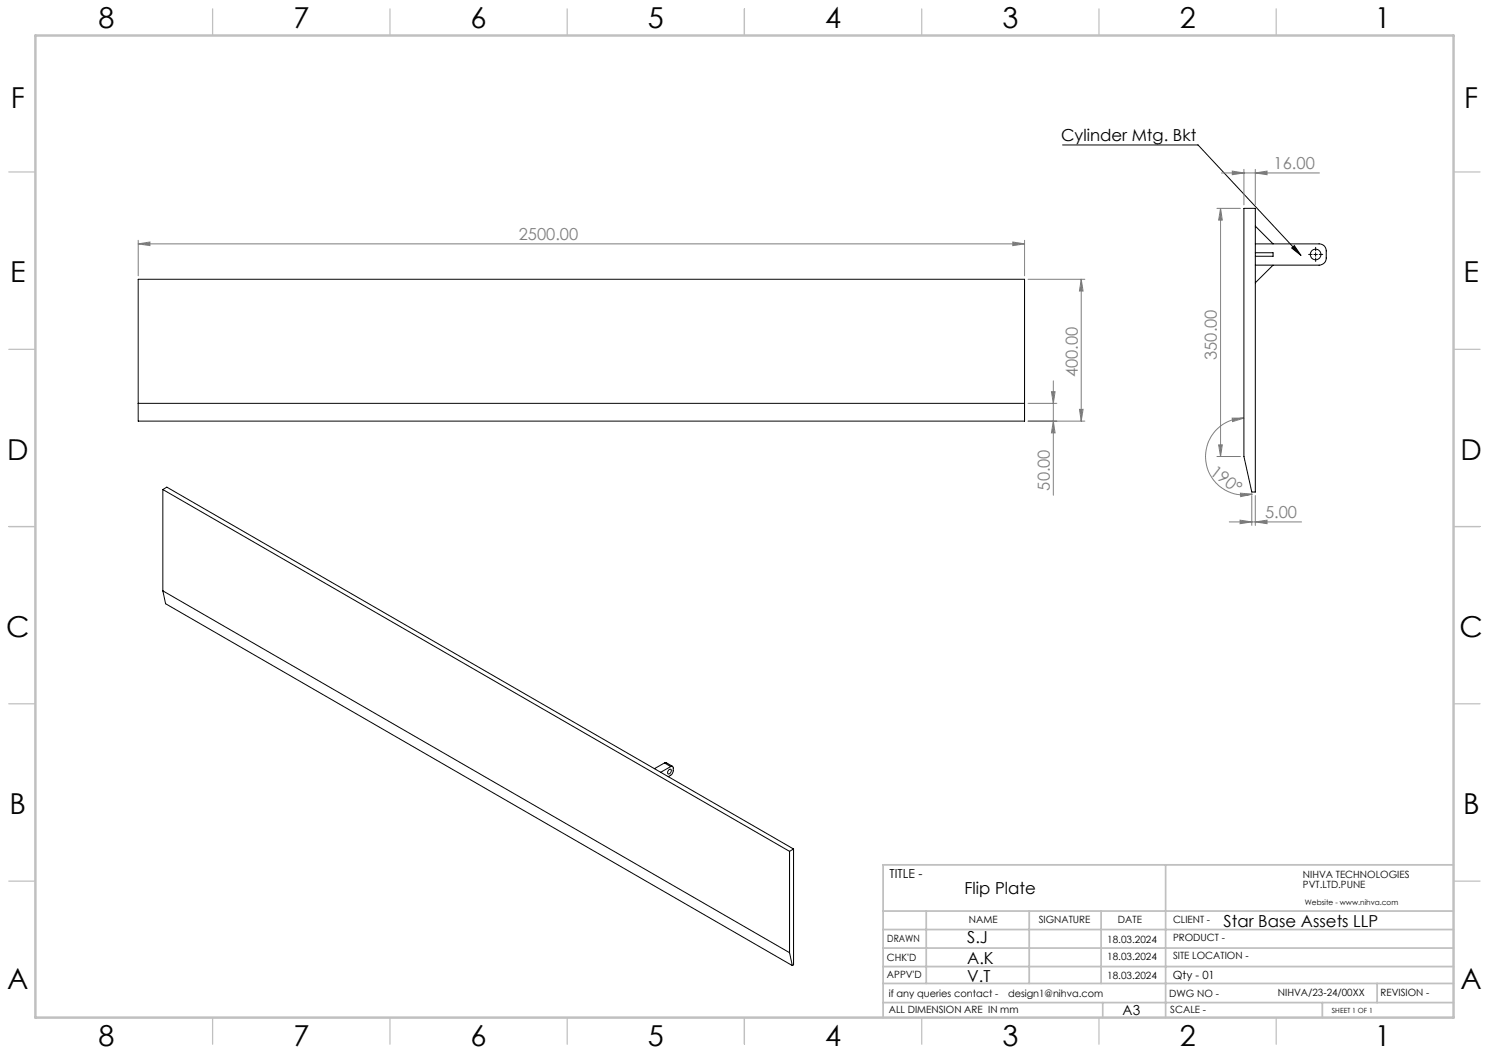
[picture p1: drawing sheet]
<svg xmlns="http://www.w3.org/2000/svg" width="420mm" height="297mm" viewBox="0 0 420 297" stroke-linecap="round" stroke-linejoin="round" font-family="sans-serif">
<path d="M299.7 40.9h38.2l29.1 31.1M364.3 70l.8-.7 1.9 2.7zM370.6 71.8h1M371.1 71.3v1" fill="none" stroke="#000" stroke-width=".28"/>
<g fill="none" stroke="#808080" stroke-width=".28">
<path d="M343.3 58.8h6.6M344.3 58.8v70M344.3 58.8l.5 3.3h-1.1zM344.5 48.8h27.7M347.6 48.3l3.3 .5-3.3 .5zM350.9 47.8v10M354.1 48.8l3.3-.5v1zM354.1 47.8v10M39 68.8l3.3-.5v1zM39 67.8v10M39 68.8h250M285.7 68.3l3.3 .5-3.3 .5z"/>
<path d="M289 67.8v10M290 78.8h16M305 78.8l.5 3.3h-1zM305 78.8v40M290 118.8h16M290 113.8h8.1M296.6 110.5h1l-.5 3.3zM297.1 118.8l.5 3.3h-1zM297.1 107.4v32.3M304.5 115.5h1l-.5 3.3zM347.6 117.9h3.3l-3.2 1zM350.9 117.9a10.9 10.9 0 0 0-10.8 12.1 10.9 10.9 0 0 0 13.1 9.4"/>
<path d="M343.3 128.8h6.6M343.7 125.5h1.1l-.5 3.3zM349.9 139.1l3.3 .3-3.2 .7zM353.1 139.8v8.4M354.1 139.8v8.4M346.7 147.2h20.4M349.8 146.7l3.3 .5-3.3 .5zM354.1 147.2l3.3-.5v1z"/>
</g>
<path d="M370.1 71.8h-1M371.1 70.8v-1M371.1 72.8v1M372.1 71.8h1" fill="none" stroke="#000" stroke-width=".28" stroke-dasharray="15.2 1.3 1.3 1.3"/>
<g fill="none" stroke="#c0c0c0" stroke-width=".35">
<path d="M60 2.5v7.5M110 2.5v7.5M160 2.5v7.5M210 2.5v7.5M260 2.5v7.5M310 2.5v7.5M360 2.5v7.5M2.5 48.5h7.5M410 48.5h7.5M2.5 98.5h7.5M410 98.5h7.5M2.5 148.5h7.5"/>
<path d="M410 148.5h7.5M2.5 198.5h7.5M410 198.5h7.5M2.5 248.5h7.5M410 248.5h7.5M60 287v7.5M110 287v7.5M160 287v7.5M210 287v7.5M260 287v7.5M310 287v7.5M360 287v7.5"/>
</g>
<g fill="none" stroke="#c0c0c0" stroke-width=".5">
<path d="M249.1 257h160.9M261.3 257v20.4M290.3 257v20.4M310.6 257v20.4M328.8 243.9v43.1M410 243.9h-160.9v43.1M249.1 272.6h160.9M249.1 267.4h160.9M249.1 262.2h160.9M249.1 277.4h160.9M388.4 277.4v5.4M249.1 282.8h160.9"/>
<path d="M311 282.8v4.2M373 282.8v4.2"/>
</g>
<path d="M10 10h400v277h-400z" fill="none" stroke="#c0c0c0" stroke-width=".7"/>
<path d="M364.3 70l.8-.7 1.9 2.7z" fill="#000"/>
<g fill="#808080">
<path d="M285.7 68.3l3.3 .5-3.3 .5zM39 68.8l3.3-.5v1zM354.1 48.8l3.3-.5v1zM347.6 48.3l3.3 .5-3.3 .5z"/>
<path d="M349.8 146.7l3.3 .5-3.3 .5zM354.1 147.2l3.3-.5v1z"/>
<path d="M305 78.8l.5 3.3h-1zM304.5 115.5h1l-.5 3.3zM296.6 110.5h1l-.5 3.3zM297.1 118.8l.5 3.3h-1zM344.3 58.8l.5 3.3h-1.1zM343.7 125.5h1.1l-.5 3.3z"/>
<path d="M349.9 139.1l3.3 .3-3.2 .7zM347.6 117.9h3.3l-3.2 1z"/>
</g>
<g fill="none" stroke="#000" stroke-width=".28">
<path d="M350.9 58.8h3.2v80h-1l-2.2-10zM39 78.8h250v40h-250zM354.1 68.8h18a1.93 1.93 0 0 1 2 2v2a1.99 1.99 0 0 1-2 2h-18M354.1 71.3h5v1h-5M354.1 63.8l5 5M359.1 74.8l-5 5M39 113.8h250M45.9 138.1l176.8 102M45.9 138.1v28.5M45.9 138.1l1.2-.7 176.7 102.1M45.9 166.6l176.8 102.1M45.9 166.6l.8 3.7 176.8 102"/>
<path d="M187.4 215.2l.5-.1 1.8 1M187.4 215.2l-2.8 1.6M187.4 215.2l1.8 1M188.6 217.2a.44 .44 0 0 1 .7-.2 .44 .44 0 0 1 0 .7l-.3 .4a.44 .44 0 0 1-.7 .1 .44 .44 0 0 1 .1-.7zM189.2 216.2a.42 .42 0 0 1 .5-.1 .42 .42 0 0 1 .2 .5l-.2 1.5-1.2 1M189.2 216.2l-2.9 1.6M223.8 239.5l-1.1 .6M223.8 239.5v32.6l-.3 .2M222.7 240.1v28.6M222.7 268.7l.8 3.6"/>
<circle cx="371.1" cy="71.8" r="1.5"/>
</g>
<g font-size="8.1">
<text x="27.8" y="8">8</text>
<text x="82.8" y="8">7</text>
<text x="132.8" y="8">6</text>
<text x="182.8" y="8">5</text>
<text x="232.8" y="8">4</text>
<text x="282.8" y="8">3</text>
<text x="332.8" y="8">2</text>
<text x="387.8" y="8">1</text>
<text x="3" y="30.4">F</text>
<text x="413" y="30.4">F</text>
<text x="2.8" y="79.6">E</text>
<text x="412.8" y="79.6">E</text>
<text x="2" y="129.6">D</text>
<text x="412" y="129.6">D</text>
<text x="1.7" y="179.6">C</text>
<text x="411.7" y="179.6">C</text>
<text x="2.7" y="229.6">B</text>
<text x="412.7" y="229.6">B</text>
<text x="2" y="278.9">A</text>
<text x="412" y="278.9">A</text>
<text x="27.8" y="295">8</text>
<text x="82.8" y="295">7</text>
<text x="132.8" y="295">6</text>
<text x="182.8" y="295">5</text>
<text x="232.8" y="295">4</text>
<text x="282.8" y="295">3</text>
<text x="332.8" y="295">2</text>
<text x="387.8" y="295">1</text>
</g>
<g font-size="4.7">
<text x="299.3" y="39.8">Cylinder Mtg. Bkt</text>
<text x="272.1" y="252.1">Flip Plate</text>
<text x="345.1" y="261.4">Star Base Assets LLP</text>
<text x="272.8" y="266.1">S.J</text>
<text x="272.8" y="271.9">A.K</text>
<text x="272.8" y="276.9">V.T</text>
</g>
<g font-size="4.7" fill="#808080">
<text x="359.3" y="47.7">16.00</text>
<text x="146.3" y="67.7">2500.00</text>
<text x="343.3" y="101.5" transform="rotate(-90 343.3 101.5)">350.00</text>
<text x="304" y="106.5" transform="rotate(-90 304 106.5)">400.00</text>
<text x="341.1" y="133.6" transform="rotate(38 341.1 133.6)">190°</text>
<text x="296.1" y="138.4" transform="rotate(-90 296.1 138.4)">50.00</text>
<text x="356.8" y="146.2">5.00</text>
</g>
<text font-size="3.9" x="316.7" y="286.4">A3</text>
<text font-size="3.5" x="250.9" y="247.7">TITLE -</text>
<text font-size="3.2" x="330.8" y="276">Qty - 01</text>
<g font-size="2.8">
<text x="367.5" y="247.7">NIHVA TECHNOLOGIES</text>
<text x="367.5" y="250.5">PVT.LTD.PUNE</text>
<text x="273.3" y="260.4">NAME</text>
<text x="293" y="260.4">SIGNATURE</text>
<text x="315.3" y="260.5">DATE</text>
<text x="330.9" y="260.5">CLIENT -</text>
<text x="250.3" y="265.7">DRAWN</text>
<text x="312.3" y="266.1">18.03.2024</text>
<text x="330.9" y="265.5">PRODUCT -</text>
<text x="250.2" y="271.1">CHK'D</text>
<text x="250.2" y="275.8">APPV'D</text>
<text x="312.3" y="270.9">18.03.2024</text>
<text x="330.9" y="270.6">SITE LOCATION -</text>
<text x="250.7" y="281.1">if any queries contact -</text>
<text x="284.3" y="281.1">design1@nihva.com</text>
<text x="312.3" y="276">18.03.2024</text>
<text x="329.8" y="281.3">DWG NO -</text>
<text x="360.4" y="281.1">NIHVA/23-24/00XX</text>
<text x="389.4" y="281.1">REVISION -</text>
<text x="250.7" y="285.6">ALL DIMENSION ARE IN mm</text>
<text x="330.1" y="285.7">SCALE -</text>
</g>
<text font-size="2.1" x="368.1" y="255.1">Website - www.nihva.com</text>
<text font-size="2" x="375.7" y="285.6">SHEET 1 OF 1</text>
</svg>
